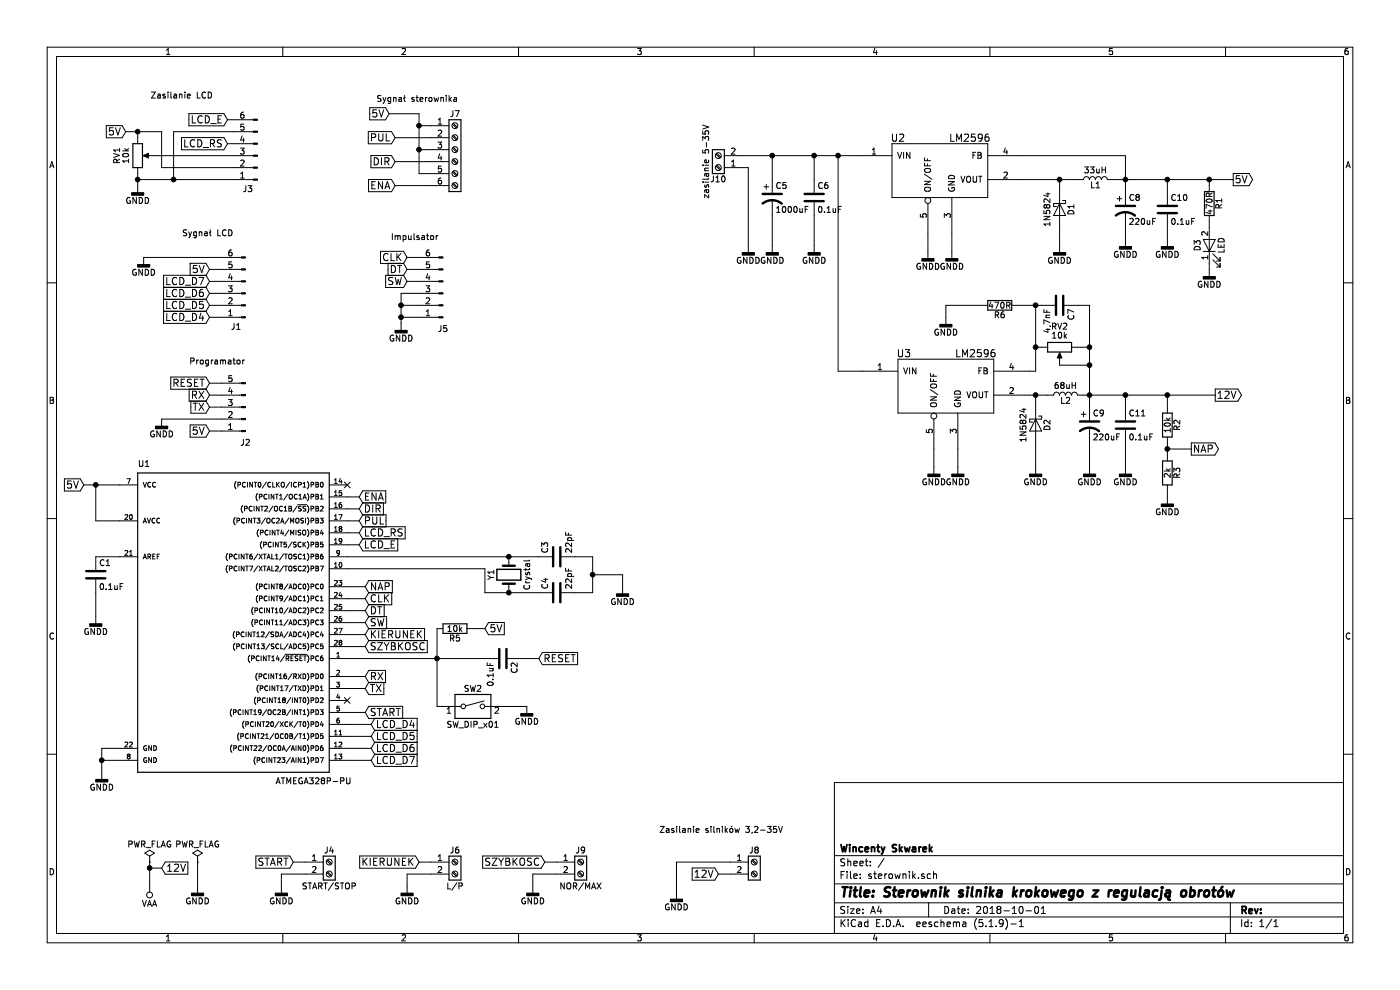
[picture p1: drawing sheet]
EESchema Schematic File Version 4
EELAYER 30 0
EELAYER END
$Descr A4 11693 8268
encoding utf-8
Sheet 1 1
Title "Sterownik silnika krokowego z regulacją obrotów"
Date "2018-10-01"
Rev ""
Comp "Wincenty Skwarek"
Comment1 ""
Comment2 ""
Comment3 ""
Comment4 ""
$EndDescr
$Comp
L sterownik-rescue:C C1
U 1 1
P 800 4800
F 0 "C1" H 825 4900 50  0000 L CNN
F 1 "0.1uF" H 825 4700 50  0000 L CNN
F 2 "Capacitors_THT:C_Disc_D3.8mm_W2.6mm_P2.50mm" H 838 4650 50  0001 C CNN
F 3 "" H 800 4800 50  0001 C CNN
	1    800  4800
	1    0    0    -1  
$EndComp
$Comp
L sterownik-rescue:Crystal Y1
U 1 1
P 4250 4800
F 0 "Y1" H 4250 4950 50  0000 C CNN
F 1 "Crystal" H 4250 4650 50  0000 C CNN
F 2 "Crystals:Crystal_HC49-U_Vertical" H 4250 4800 50  0001 C CNN
F 3 "" H 4250 4800 50  0001 C CNN
	1    4250 4800
	0    -1   -1   0   
$EndComp
$Comp
L sterownik-rescue:C C4
U 1 1
P 4650 4950
F 0 "C4" H 4675 5050 50  0000 L CNN
F 1 "22pF" H 4675 4850 50  0000 L CNN
F 2 "Capacitors_THT:C_Disc_D3.8mm_W2.6mm_P2.50mm" H 4688 4800 50  0001 C CNN
F 3 "" H 4650 4950 50  0001 C CNN
	1    4650 4950
	0    -1   -1   0   
$EndComp
$Comp
L sterownik-rescue:C C3
U 1 1
P 4650 4650
F 0 "C3" H 4675 4750 50  0000 L CNN
F 1 "22pF" H 4675 4550 50  0000 L CNN
F 2 "Capacitors_THT:C_Disc_D3.8mm_W2.6mm_P2.50mm" H 4688 4500 50  0001 C CNN
F 3 "" H 4650 4650 50  0001 C CNN
	1    4650 4650
	0    -1   -1   0   
$EndComp
$Comp
L sterownik-rescue:Conn_01x05_Male J2
U 1 1
P 2050 3400
F 0 "J2" H 2050 3700 50  0000 C CNN
F 1 "Programator" H 2286 3021 50  0000 C CNN
F 2 "Pin_Headers:Pin_Header_Straight_1x05_Pitch2.54mm" H 2050 3400 50  0001 C CNN
F 3 "" H 2050 3400 50  0001 C CNN
	1    2050 3400
	-1   0    0    1   
$EndComp
$Comp
L sterownik-rescue:C C2
U 1 1
P 4200 5500
F 0 "C2" H 4225 5600 50  0000 L CNN
F 1 "0.1uF" H 4225 5400 50  0000 L CNN
F 2 "Capacitors_THT:C_Disc_D3.8mm_W2.6mm_P2.50mm" H 4238 5350 50  0001 C CNN
F 3 "" H 4200 5500 50  0001 C CNN
	1    4200 5500
	0    1    1    0   
$EndComp
$Comp
L sterownik-rescue:R R5
U 1 1
P 3800 5250
F 0 "R5" V 3880 5250 50  0000 C CNN
F 1 "10k" V 3800 5250 50  0000 C CNN
F 2 "Resistors_THT:R_Axial_DIN0207_L6.3mm_D2.5mm_P10.16mm_Horizontal" V 3730 5250 50  0001 C CNN
F 3 "" H 3800 5250 50  0001 C CNN
	1    3800 5250
	0    1    1    0   
$EndComp
$Comp
L sterownik-rescue:SW_DIP_x01 SW2
U 1 1
P 3950 5900
F 0 "SW2" H 3950 6050 50  0000 C CNN
F 1 "SW_DIP_x01" H 3950 5750 50  0000 C CNN
F 2 "Buttons_Switches_THT:SW_PUSH_6mm" H 3950 5900 50  0001 C CNN
F 3 "" H 3950 5900 50  0001 C CNN
	1    3950 5900
	1    0    0    -1  
$EndComp
$Comp
L sterownik-rescue:POT RV1
U 1 1
P 1150 1300
F 0 "RV1" V 975 1300 50  0000 C CNN
F 1 "10k" V 1050 1300 50  0000 C CNN
F 2 "Potentiometers:Potentiometer_Triwood_RM-065" H 1150 1300 50  0001 C CNN
F 3 "" H 1150 1300 50  0001 C CNN
	1    1150 1300
	1    0    0    -1  
$EndComp
$Comp
L sterownik-rescue:Conn_01x06_Male J3
U 1 1
P 2150 1300
F 0 "J3" H 2230 1582 50  0000 C CNN
F 1 "Zasilanie LCD" H 2781 800 50  0000 C CNN
F 2 "Connectors_JST:JST_XH_B06B-XH-A_06x2.50mm_Straight" H 2150 1300 50  0001 C CNN
F 3 "" H 2150 1300 50  0001 C CNN
	1    2150 1300
	-1   0    0    1   
$EndComp
$Comp
L sterownik-rescue:Screw_Terminal_01x02 J10
U 1 1
P 6000 1400
F 0 "J10" H 6000 1500 50  0000 C CNN
F 1 "zasilanie 5-35V" V 6100 1350 50  0000 C CNN
F 2 "TerminalBlock:TerminalBlock_bornier-2_P5.08mm" H 6000 1400 50  0001 C CNN
F 3 "" H 6000 1400 50  0001 C CNN
	1    6000 1400
	-1   0    0    1   
$EndComp
$Comp
L sterownik-rescue:Screw_Terminal_01x02 J4
U 1 1
P 2750 7200
F 0 "J4" H 2750 7300 50  0000 C CNN
F 1 "START/STOP" H 2750 7000 50  0000 C CNN
F 2 "Connectors_JST:JST_XH_B02B-XH-A_02x2.50mm_Straight" H 2750 7200 50  0001 C CNN
F 3 "" H 2750 7200 50  0001 C CNN
	1    2750 7200
	1    0    0    -1  
$EndComp
$Comp
L sterownik-rescue:Screw_Terminal_01x02 J6
U 1 1
P 3800 7200
F 0 "J6" H 3800 7300 50  0000 C CNN
F 1 "L/P" H 3800 7000 50  0000 C CNN
F 2 "Connectors_JST:JST_XH_B02B-XH-A_02x2.50mm_Straight" H 3800 7200 50  0001 C CNN
F 3 "" H 3800 7200 50  0001 C CNN
	1    3800 7200
	1    0    0    -1  
$EndComp
$Comp
L sterownik-rescue:Screw_Terminal_01x02 J9
U 1 1
P 4850 7200
F 0 "J9" H 4850 7300 50  0000 C CNN
F 1 "NOR/MAX" H 4850 7000 50  0000 C CNN
F 2 "Connectors_JST:JST_XH_B02B-XH-A_02x2.50mm_Straight" H 4850 7200 50  0001 C CNN
F 3 "" H 4850 7200 50  0001 C CNN
	1    4850 7200
	1    0    0    -1  
$EndComp
$Comp
L sterownik-rescue:CP1 C5
U 1 1
P 6450 1650
F 0 "C5" H 6475 1750 50  0000 L CNN
F 1 "1000uF" H 6475 1550 50  0000 L CNN
F 2 "Capacitors_THT:CP_Radial_D13.0mm_P5.00mm" H 6450 1650 50  0001 C CNN
F 3 "" H 6450 1650 50  0001 C CNN
	1    6450 1650
	1    0    0    -1  
$EndComp
$Comp
L sterownik-rescue:PWR_FLAG #FLG01
U 1 1
P 1250 7200
F 0 "#FLG01" H 1250 7275 50  0001 C CNN
F 1 "PWR_FLAG" H 1250 7350 50  0000 C CNN
F 2 "" H 1250 7200 50  0001 C CNN
F 3 "" H 1250 7200 50  0001 C CNN
	1    1250 7200
	1    0    0    -1  
$EndComp
$Comp
L sterownik-rescue:PWR_FLAG #FLG02
U 1 1
P 1650 7200
F 0 "#FLG02" H 1650 7275 50  0001 C CNN
F 1 "PWR_FLAG" H 1650 7350 50  0000 C CNN
F 2 "" H 1650 7200 50  0001 C CNN
F 3 "" H 1650 7200 50  0001 C CNN
	1    1650 7200
	1    0    0    -1  
$EndComp
$Comp
L sterownik-rescue:VAA #PWR03
U 1 1
P 1250 7400
F 0 "#PWR03" H 1250 7250 50  0001 C CNN
F 1 "VAA" H 1250 7550 50  0000 C CNN
F 2 "" H 1250 7400 50  0001 C CNN
F 3 "" H 1250 7400 50  0001 C CNN
	1    1250 7400
	-1   0    0    1   
$EndComp
Text GLabel 700  4050 0    60   Input ~ 0
5V
Text GLabel 3000 4150 2    60   Input ~ 0
ENA
Text GLabel 3300 1550 0    60   Input ~ 0
ENA
Text GLabel 3300 1350 0    60   Input ~ 0
DIR
Text GLabel 3000 4250 2    60   Input ~ 0
DIR
Text GLabel 3000 4350 2    60   Input ~ 0
PUL
Text GLabel 3300 1150 0    60   Input ~ 0
PUL
Text GLabel 3050 5650 2    60   Input ~ 0
RX
Text GLabel 1750 3300 0    60   Input ~ 0
RX
Text GLabel 1750 3400 0    60   Input ~ 0
TX
Text GLabel 1750 3600 0    60   Input ~ 0
5V
Text GLabel 3050 5750 2    60   Input ~ 0
TX
Text GLabel 1750 2250 0    60   Input ~ 0
5V
Text GLabel 1050 1100 0    60   Input ~ 0
5V
$Comp
L sterownik-rescue:GNDD #PWR04
U 1 1
P 1150 1550
F 0 "#PWR04" H 1150 1300 50  0001 C CNN
F 1 "GNDD" H 1150 1425 50  0000 C CNN
F 2 "" H 1150 1550 50  0001 C CNN
F 3 "" H 1150 1550 50  0001 C CNN
	1    1150 1550
	1    0    0    -1  
$EndComp
$Comp
L sterownik-rescue:GNDD #PWR05
U 1 1
P 1200 2150
F 0 "#PWR05" H 1200 1900 50  0001 C CNN
F 1 "GNDD" H 1200 2025 50  0000 C CNN
F 2 "" H 1200 2150 50  0001 C CNN
F 3 "" H 1200 2150 50  0001 C CNN
	1    1200 2150
	1    0    0    -1  
$EndComp
$Comp
L sterownik-rescue:GNDD #PWR06
U 1 1
P 2350 7400
F 0 "#PWR06" H 2350 7150 50  0001 C CNN
F 1 "GNDD" H 2350 7275 50  0000 C CNN
F 2 "" H 2350 7400 50  0001 C CNN
F 3 "" H 2350 7400 50  0001 C CNN
	1    2350 7400
	1    0    0    -1  
$EndComp
$Comp
L sterownik-rescue:GNDD #PWR07
U 1 1
P 3350 2700
F 0 "#PWR07" H 3350 2450 50  0001 C CNN
F 1 "GNDD" H 3350 2575 50  0000 C CNN
F 2 "" H 3350 2700 50  0001 C CNN
F 3 "" H 3350 2700 50  0001 C CNN
	1    3350 2700
	1    0    0    -1  
$EndComp
$Comp
L sterownik-rescue:GNDD #PWR08
U 1 1
P 4450 7400
F 0 "#PWR08" H 4450 7150 50  0001 C CNN
F 1 "GNDD" H 4450 7275 50  0000 C CNN
F 2 "" H 4450 7400 50  0001 C CNN
F 3 "" H 4450 7400 50  0001 C CNN
	1    4450 7400
	1    0    0    -1  
$EndComp
$Comp
L sterownik-rescue:GNDD #PWR09
U 1 1
P 3400 7400
F 0 "#PWR09" H 3400 7150 50  0001 C CNN
F 1 "GNDD" H 3400 7275 50  0000 C CNN
F 2 "" H 3400 7400 50  0001 C CNN
F 3 "" H 3400 7400 50  0001 C CNN
	1    3400 7400
	1    0    0    -1  
$EndComp
$Comp
L sterownik-rescue:GNDD #PWR010
U 1 1
P 1350 3500
F 0 "#PWR010" H 1350 3250 50  0001 C CNN
F 1 "GNDD" H 1350 3375 50  0000 C CNN
F 2 "" H 1350 3500 50  0001 C CNN
F 3 "" H 1350 3500 50  0001 C CNN
	1    1350 3500
	1    0    0    -1  
$EndComp
Text GLabel 1900 1200 0    60   Input ~ 0
LCD_RS
Text GLabel 3000 4450 2    60   Input ~ 0
LCD_RS
Text GLabel 3000 4550 2    60   Input ~ 0
LCD_E
Text GLabel 1900 1000 0    60   Input ~ 0
LCD_E
Text GLabel 4500 5500 2    60   Input ~ 0
RESET
Text GLabel 1750 3200 0    60   Input ~ 0
RESET
Text GLabel 1750 2350 0    60   Input ~ 0
LCD_D7
Text GLabel 3100 6350 2    60   Input ~ 0
LCD_D7
Text GLabel 1750 2450 0    60   Input ~ 0
LCD_D6
Text GLabel 1750 2550 0    60   Input ~ 0
LCD_D5
Text GLabel 1750 2650 0    60   Input ~ 0
LCD_D4
Text GLabel 3100 6250 2    60   Input ~ 0
LCD_D6
Text GLabel 3100 6150 2    60   Input ~ 0
LCD_D5
Text GLabel 3100 6050 2    60   Input ~ 0
LCD_D4
Text GLabel 4050 5250 2    60   Input ~ 0
5V
Text GLabel 3400 2350 0    60   Input ~ 0
SW
Text GLabel 3050 5200 2    60   Input ~ 0
SW
Text GLabel 3400 2250 0    60   Input ~ 0
DT
Text GLabel 3050 5100 2    60   Input ~ 0
DT
Text GLabel 3400 2150 0    60   Input ~ 0
CLK
Text GLabel 3050 5000 2    60   Input ~ 0
CLK
Text GLabel 3050 5950 2    60   Input ~ 0
START
Text GLabel 2450 7200 0    60   Input ~ 0
START
Text GLabel 3050 5300 2    60   Input ~ 0
KIERUNEK
Text GLabel 3500 7200 0    60   Input ~ 0
KIERUNEK
Text GLabel 4550 7200 0    60   Input ~ 0
SZYBKOSC
Text GLabel 3050 5400 2    60   Input ~ 0
SZYBKOSC
$Comp
L sterownik-rescue:GNDD #PWR011
U 1 1
P 4400 5900
F 0 "#PWR011" H 4400 5650 50  0001 C CNN
F 1 "GNDD" H 4400 5775 50  0000 C CNN
F 2 "" H 4400 5900 50  0001 C CNN
F 3 "" H 4400 5900 50  0001 C CNN
	1    4400 5900
	1    0    0    -1  
$EndComp
$Comp
L sterownik-rescue:GNDD #PWR012
U 1 1
P 850 6450
F 0 "#PWR012" H 850 6200 50  0001 C CNN
F 1 "GNDD" H 850 6325 50  0000 C CNN
F 2 "" H 850 6450 50  0001 C CNN
F 3 "" H 850 6450 50  0001 C CNN
	1    850  6450
	1    0    0    -1  
$EndComp
$Comp
L sterownik-rescue:GNDD #PWR013
U 1 1
P 1650 7400
F 0 "#PWR013" H 1650 7150 50  0001 C CNN
F 1 "GNDD" H 1650 7275 50  0000 C CNN
F 2 "" H 1650 7400 50  0001 C CNN
F 3 "" H 1650 7400 50  0001 C CNN
	1    1650 7400
	1    0    0    -1  
$EndComp
$Comp
L sterownik-rescue:GNDD #PWR014
U 1 1
P 800 5150
F 0 "#PWR014" H 800 4900 50  0001 C CNN
F 1 "GNDD" H 800 5025 50  0000 C CNN
F 2 "" H 800 5150 50  0001 C CNN
F 3 "" H 800 5150 50  0001 C CNN
	1    800  5150
	1    0    0    -1  
$EndComp
Text GLabel 1350 7250 2    60   Input ~ 0
12V
$Comp
L sterownik-rescue:GNDD #PWR015
U 1 1
P 5200 4900
F 0 "#PWR015" H 5200 4650 50  0001 C CNN
F 1 "GNDD" H 5200 4775 50  0000 C CNN
F 2 "" H 5200 4900 50  0001 C CNN
F 3 "" H 5200 4900 50  0001 C CNN
	1    5200 4900
	1    0    0    -1  
$EndComp
$Comp
L sterownik-rescue:GNDD #PWR016
U 1 1
P 6250 2050
F 0 "#PWR016" H 6250 1800 50  0001 C CNN
F 1 "GNDD" H 6250 1925 50  0000 C CNN
F 2 "" H 6250 2050 50  0001 C CNN
F 3 "" H 6250 2050 50  0001 C CNN
	1    6250 2050
	1    0    0    -1  
$EndComp
$Comp
L sterownik-rescue:GNDD #PWR017
U 1 1
P 6450 2050
F 0 "#PWR017" H 6450 1800 50  0001 C CNN
F 1 "GNDD" H 6450 1925 50  0000 C CNN
F 2 "" H 6450 2050 50  0001 C CNN
F 3 "" H 6450 2050 50  0001 C CNN
	1    6450 2050
	1    0    0    -1  
$EndComp
Text GLabel 10150 3300 2    60   Output ~ 0
12V
$Comp
L sterownik-rescue:Screw_Terminal_01x06 J7
U 1 1
P 3800 1250
F 0 "J7" H 3800 1550 50  0000 C CNN
F 1 "Sygnał sterownika" H 3485 1677 50  0000 C CNN
F 2 "TerminalBlock:TerminalBlock_bornier-6_P5.08mm" H 3800 1250 50  0001 C CNN
F 3 "" H 3800 1250 50  0001 C CNN
	1    3800 1250
	1    0    0    -1  
$EndComp
$Comp
L sterownik-rescue:ATMEGA328P-PU U1
U 1 1
P 1900 5150
F 0 "U1" H 1150 6400 50  0000 L BNN
F 1 "ATMEGA328P-PU" H 2300 3750 50  0000 L BNN
F 2 "Housings_DIP:DIP-28_W7.62mm_LongPads" H 1900 5150 50  0001 C CIN
F 3 "" H 1900 5150 50  0001 C CNN
	1    1900 5150
	1    0    0    -1  
$EndComp
Text GLabel 3250 950  0    60   Input ~ 0
5V
NoConn ~ 2900 4050
$Comp
L sterownik-rescue:Screw_Terminal_01x02 J8
U 1 1
P 6300 7200
F 0 "J8" H 6300 7300 50  0000 C CNN
F 1 "Zasilanie silników 3,2-35V" H 6024 7472 50  0000 C CNN
F 2 "TerminalBlock:TerminalBlock_bornier-2_P5.08mm" H 6300 7200 50  0001 C CNN
F 3 "" H 6300 7200 50  0001 C CNN
	1    6300 7200
	1    0    0    -1  
$EndComp
$Comp
L sterownik-rescue:GNDD #PWR018
U 1 1
P 5650 7450
F 0 "#PWR018" H 5650 7200 50  0001 C CNN
F 1 "GNDD" H 5650 7325 50  0000 C CNN
F 2 "" H 5650 7450 50  0001 C CNN
F 3 "" H 5650 7450 50  0001 C CNN
	1    5650 7450
	1    0    0    -1  
$EndComp
Text GLabel 6000 7300 0    60   Input ~ 0
12V
NoConn ~ 2900 5850
$Comp
L sterownik-rescue:LM2576 U2
U 1 1
P 7850 1400
F 0 "U2" H 7500 1650 60  0000 C CNN
F 1 "LM2596" H 8100 1650 60  0000 C CNN
F 2 "TO_SOT_Packages_THT:TO-220-5_Vertical_StaggeredType1" H 7850 1400 60  0001 C CNN
F 3 "" H 7850 1400 60  0001 C CNN
F 4 "Texas Instruments" H 7850 1750 60  0001 C CNN "Manufacturer"
	1    7850 1400
	1    0    0    -1  
$EndComp
$Comp
L sterownik-rescue:GNDD #PWR019
U 1 1
P 7750 2100
F 0 "#PWR019" H 7750 1850 50  0001 C CNN
F 1 "GNDD" H 7750 1975 50  0000 C CNN
F 2 "" H 7750 2100 50  0001 C CNN
F 3 "" H 7750 2100 50  0001 C CNN
	1    7750 2100
	1    0    0    -1  
$EndComp
$Comp
L sterownik-rescue:GNDD #PWR020
U 1 1
P 7950 2100
F 0 "#PWR020" H 7950 1850 50  0001 C CNN
F 1 "GNDD" H 7950 1975 50  0000 C CNN
F 2 "" H 7950 2100 50  0001 C CNN
F 3 "" H 7950 2100 50  0001 C CNN
	1    7950 2100
	1    0    0    -1  
$EndComp
$Comp
L sterownik-rescue:D_Schottky D1
U 1 1
P 8850 1750
F 0 "D1" H 8850 1850 50  0000 C CNN
F 1 "1N5824" H 8850 1650 50  0000 C CNN
F 2 "Diodes_THT:D_DO-27_P15.24mm_Horizontal" H 8850 1750 50  0001 C CNN
F 3 "" H 8850 1750 50  0001 C CNN
	1    8850 1750
	0    1    1    0   
$EndComp
$Comp
L sterownik-rescue:GNDD #PWR021
U 1 1
P 8850 2050
F 0 "#PWR021" H 8850 1800 50  0001 C CNN
F 1 "GNDD" H 8850 1925 50  0000 C CNN
F 2 "" H 8850 2050 50  0001 C CNN
F 3 "" H 8850 2050 50  0001 C CNN
	1    8850 2050
	1    0    0    -1  
$EndComp
$Comp
L sterownik-rescue:L L1
U 1 1
P 9150 1500
F 0 "L1" V 9100 1500 50  0000 C CNN
F 1 "33uH" V 9225 1500 50  0000 C CNN
F 2 "Inductors_THT:L_Toroid_Vertical_L19.1mm_W8.1mm_P7.10mm_Bourns_5700" H 9150 1500 50  0001 C CNN
F 3 "" H 9150 1500 50  0001 C CNN
	1    9150 1500
	0    -1   -1   0   
$EndComp
$Comp
L sterownik-rescue:CP1 C8
U 1 1
P 9400 1750
F 0 "C8" H 9425 1850 50  0000 L CNN
F 1 "220uF" H 9425 1650 50  0000 L CNN
F 2 "Capacitors_THT:CP_Radial_D5.0mm_P2.00mm" H 9400 1750 50  0001 C CNN
F 3 "" H 9400 1750 50  0001 C CNN
	1    9400 1750
	1    0    0    -1  
$EndComp
$Comp
L sterownik-rescue:GNDD #PWR022
U 1 1
P 9400 2000
F 0 "#PWR022" H 9400 1750 50  0001 C CNN
F 1 "GNDD" H 9400 1875 50  0000 C CNN
F 2 "" H 9400 2000 50  0001 C CNN
F 3 "" H 9400 2000 50  0001 C CNN
	1    9400 2000
	1    0    0    -1  
$EndComp
Text GLabel 10300 1500 2    60   Output ~ 0
5V
$Comp
L sterownik-rescue:POT RV2
U 1 1
P 8850 2900
F 0 "RV2" V 8675 2900 50  0000 C CNN
F 1 "10k" V 8750 2900 50  0000 C CNN
F 2 "Potentiometers:Potentiometer_Trimmer_Bourns_3296W" H 8850 2900 50  0001 C CNN
F 3 "" H 8850 2900 50  0001 C CNN
	1    8850 2900
	0    1    1    0   
$EndComp
$Comp
L sterownik-rescue:R R6
U 1 1
P 8350 2550
F 0 "R6" V 8430 2550 50  0000 C CNN
F 1 "470R" V 8350 2550 50  0000 C CNN
F 2 "Resistors_THT:R_Axial_DIN0207_L6.3mm_D2.5mm_P10.16mm_Horizontal" V 8280 2550 50  0001 C CNN
F 3 "" H 8350 2550 50  0001 C CNN
	1    8350 2550
	0    1    1    0   
$EndComp
$Comp
L sterownik-rescue:LM2576 U3
U 1 1
P 7900 3200
F 0 "U3" H 7550 3450 60  0000 C CNN
F 1 "LM2596" H 8150 3450 60  0000 C CNN
F 2 "TO_SOT_Packages_THT:TO-220-5_Vertical_StaggeredType2" H 7900 3200 60  0001 C CNN
F 3 "" H 7900 3200 60  0001 C CNN
F 4 "Texas Instruments" H 7900 3550 60  0001 C CNN "Manufacturer"
	1    7900 3200
	1    0    0    -1  
$EndComp
$Comp
L sterownik-rescue:GNDD #PWR023
U 1 1
P 7800 3900
F 0 "#PWR023" H 7800 3650 50  0001 C CNN
F 1 "GNDD" H 7800 3775 50  0000 C CNN
F 2 "" H 7800 3900 50  0001 C CNN
F 3 "" H 7800 3900 50  0001 C CNN
	1    7800 3900
	1    0    0    -1  
$EndComp
$Comp
L sterownik-rescue:GNDD #PWR024
U 1 1
P 8000 3900
F 0 "#PWR024" H 8000 3650 50  0001 C CNN
F 1 "GNDD" H 8000 3775 50  0000 C CNN
F 2 "" H 8000 3900 50  0001 C CNN
F 3 "" H 8000 3900 50  0001 C CNN
	1    8000 3900
	1    0    0    -1  
$EndComp
$Comp
L sterownik-rescue:D_Schottky D2
U 1 1
P 8650 3550
F 0 "D2" H 8650 3650 50  0000 C CNN
F 1 "1N5824" H 8650 3450 50  0000 C CNN
F 2 "Diodes_THT:D_DO-27_P12.70mm_Horizontal" H 8650 3550 50  0001 C CNN
F 3 "" H 8650 3550 50  0001 C CNN
	1    8650 3550
	0    1    1    0   
$EndComp
$Comp
L sterownik-rescue:GNDD #PWR025
U 1 1
P 8650 3900
F 0 "#PWR025" H 8650 3650 50  0001 C CNN
F 1 "GNDD" H 8650 3775 50  0000 C CNN
F 2 "" H 8650 3900 50  0001 C CNN
F 3 "" H 8650 3900 50  0001 C CNN
	1    8650 3900
	1    0    0    -1  
$EndComp
$Comp
L sterownik-rescue:L L2
U 1 1
P 8900 3300
F 0 "L2" V 8850 3300 50  0000 C CNN
F 1 "68uH" V 8975 3300 50  0000 C CNN
F 2 "Inductors_THT:L_Toroid_Vertical_L25.4mm_W14.7mm_P12.20mm_Vishay_TJ5_BigPads" H 8900 3300 50  0001 C CNN
F 3 "" H 8900 3300 50  0001 C CNN
	1    8900 3300
	0    -1   -1   0   
$EndComp
$Comp
L sterownik-rescue:CP1 C9
U 1 1
P 9100 3550
F 0 "C9" H 9125 3650 50  0000 L CNN
F 1 "220uF" H 9125 3450 50  0000 L CNN
F 2 "Capacitors_THT:CP_Radial_D5.0mm_P2.00mm" H 9100 3550 50  0001 C CNN
F 3 "" H 9100 3550 50  0001 C CNN
	1    9100 3550
	1    0    0    -1  
$EndComp
$Comp
L sterownik-rescue:GNDD #PWR026
U 1 1
P 9400 3900
F 0 "#PWR026" H 9400 3650 50  0001 C CNN
F 1 "GNDD" H 9400 3775 50  0000 C CNN
F 2 "" H 9400 3900 50  0001 C CNN
F 3 "" H 9400 3900 50  0001 C CNN
	1    9400 3900
	1    0    0    -1  
$EndComp
$Comp
L sterownik-rescue:GNDD #PWR027
U 1 1
P 7900 2650
F 0 "#PWR027" H 7900 2400 50  0001 C CNN
F 1 "GNDD" H 7900 2525 50  0000 C CNN
F 2 "" H 7900 2650 50  0001 C CNN
F 3 "" H 7900 2650 50  0001 C CNN
	1    7900 2650
	1    0    0    -1  
$EndComp
$Comp
L sterownik-rescue:C C7
U 1 1
P 8850 2550
F 0 "C7" H 8875 2650 50  0000 L CNN
F 1 "4,7nF" H 8875 2450 50  0000 L CNN
F 2 "Capacitors_THT:C_Disc_D3.8mm_W2.6mm_P2.50mm" H 8888 2400 50  0001 C CNN
F 3 "" H 8850 2550 50  0001 C CNN
	1    8850 2550
	0    1    1    0   
$EndComp
$Comp
L sterownik-rescue:C C11
U 1 1
P 9400 3550
F 0 "C11" H 9425 3650 50  0000 L CNN
F 1 "0.1uF" H 9425 3450 50  0000 L CNN
F 2 "Capacitors_THT:C_Disc_D3.8mm_W2.6mm_P2.50mm" H 9438 3400 50  0001 C CNN
F 3 "" H 9400 3550 50  0001 C CNN
	1    9400 3550
	1    0    0    -1  
$EndComp
$Comp
L sterownik-rescue:GNDD #PWR028
U 1 1
P 9100 3900
F 0 "#PWR028" H 9100 3650 50  0001 C CNN
F 1 "GNDD" H 9100 3775 50  0000 C CNN
F 2 "" H 9100 3900 50  0001 C CNN
F 3 "" H 9100 3900 50  0001 C CNN
	1    9100 3900
	1    0    0    -1  
$EndComp
$Comp
L sterownik-rescue:GNDD #PWR029
U 1 1
P 9750 2000
F 0 "#PWR029" H 9750 1750 50  0001 C CNN
F 1 "GNDD" H 9750 1875 50  0000 C CNN
F 2 "" H 9750 2000 50  0001 C CNN
F 3 "" H 9750 2000 50  0001 C CNN
	1    9750 2000
	1    0    0    -1  
$EndComp
$Comp
L sterownik-rescue:C C10
U 1 1
P 9750 1750
F 0 "C10" H 9775 1850 50  0000 L CNN
F 1 "0.1uF" H 9775 1650 50  0000 L CNN
F 2 "Capacitors_THT:C_Disc_D3.8mm_W2.6mm_P2.50mm" H 9788 1600 50  0001 C CNN
F 3 "" H 9750 1750 50  0001 C CNN
	1    9750 1750
	1    0    0    -1  
$EndComp
$Comp
L sterownik-rescue:GNDD #PWR030
U 1 1
P 6800 2050
F 0 "#PWR030" H 6800 1800 50  0001 C CNN
F 1 "GNDD" H 6800 1925 50  0000 C CNN
F 2 "" H 6800 2050 50  0001 C CNN
F 3 "" H 6800 2050 50  0001 C CNN
	1    6800 2050
	1    0    0    -1  
$EndComp
$Comp
L sterownik-rescue:C C6
U 1 1
P 6800 1650
F 0 "C6" H 6825 1750 50  0000 L CNN
F 1 "0.1uF" H 6825 1550 50  0000 L CNN
F 2 "Capacitors_THT:C_Disc_D3.8mm_W2.6mm_P2.50mm" H 6838 1500 50  0001 C CNN
F 3 "" H 6800 1650 50  0001 C CNN
	1    6800 1650
	1    0    0    -1  
$EndComp
$Comp
L sterownik-rescue:R R1
U 1 1
P 10100 1700
F 0 "R1" V 10180 1700 50  0000 C CNN
F 1 "470R" V 10100 1700 50  0000 C CNN
F 2 "Resistors_THT:R_Axial_DIN0207_L6.3mm_D2.5mm_P10.16mm_Horizontal" V 10030 1700 50  0001 C CNN
F 3 "" H 10100 1700 50  0001 C CNN
	1    10100 1700
	1    0    0    -1  
$EndComp
$Comp
L sterownik-rescue:LED D3
U 1 1
P 10100 2050
F 0 "D3" H 10100 2150 50  0000 C CNN
F 1 "LED" H 10100 1950 50  0000 C CNN
F 2 "LEDs:LED_D3.0mm" H 10100 2050 50  0001 C CNN
F 3 "" H 10100 2050 50  0001 C CNN
	1    10100 2050
	0    -1   -1   0   
$EndComp
$Comp
L sterownik-rescue:GNDD #PWR031
U 1 1
P 10100 2250
F 0 "#PWR031" H 10100 2000 50  0001 C CNN
F 1 "GNDD" H 10100 2125 50  0000 C CNN
F 2 "" H 10100 2250 50  0001 C CNN
F 3 "" H 10100 2250 50  0001 C CNN
	1    10100 2250
	1    0    0    -1  
$EndComp
$Comp
L sterownik-rescue:R R2
U 1 1
P 9750 3550
F 0 "R2" V 9830 3550 50  0000 C CNN
F 1 "10k" V 9750 3550 50  0000 C CNN
F 2 "Resistors_THT:R_Axial_DIN0207_L6.3mm_D2.5mm_P10.16mm_Horizontal" V 9680 3550 50  0001 C CNN
F 3 "" H 9750 3550 50  0001 C CNN
	1    9750 3550
	1    0    0    -1  
$EndComp
$Comp
L sterownik-rescue:R R3
U 1 1
P 9750 3950
F 0 "R3" V 9830 3950 50  0000 C CNN
F 1 "2k" V 9750 3950 50  0000 C CNN
F 2 "Resistors_THT:R_Axial_DIN0207_L6.3mm_D2.5mm_P10.16mm_Horizontal" V 9680 3950 50  0001 C CNN
F 3 "" H 9750 3950 50  0001 C CNN
	1    9750 3950
	1    0    0    -1  
$EndComp
$Comp
L sterownik-rescue:GNDD #PWR032
U 1 1
P 9750 4150
F 0 "#PWR032" H 9750 3900 50  0001 C CNN
F 1 "GNDD" H 9750 4025 50  0000 C CNN
F 2 "" H 9750 4150 50  0001 C CNN
F 3 "" H 9750 4150 50  0001 C CNN
	1    9750 4150
	1    0    0    -1  
$EndComp
Text GLabel 9950 3750 2    60   Output ~ 0
NAP
Text GLabel 3050 4900 2    60   Input ~ 0
NAP
$Comp
L sterownik-rescue:Conn_01x06_Male J1
U 1 1
P 2050 2450
F 0 "J1" H 2128 2732 50  0000 C CNN
F 1 "Sygnał LCD" H 2365 1950 50  0000 C CNN
F 2 "Connectors_JST:JST_XH_B06B-XH-A_06x2.50mm_Straight" H 2050 2450 50  0001 C CNN
F 3 "" H 2050 2450 50  0001 C CNN
	1    2050 2450
	-1   0    0    1   
$EndComp
Wire Wire Line
	3050 5000 2900 5000
Wire Wire Line
	3050 5400 2900 5400
Wire Wire Line
	3050 5300 2900 5300
Connection ~ 3500 1050
Wire Wire Line
	3500 1050 3600 1050
Connection ~ 3500 1250
Wire Wire Line
	3500 1250 3600 1250
Wire Wire Line
	3500 1450 3600 1450
Wire Wire Line
	3500 950  3500 1050
Wire Wire Line
	3250 950  3500 950 
Wire Wire Line
	3400 7300 3400 7400
Wire Wire Line
	3600 7300 3400 7300
Wire Wire Line
	4450 7300 4450 7400
Wire Wire Line
	4650 7300 4450 7300
Wire Wire Line
	2350 7300 2350 7400
Wire Wire Line
	2550 7300 2350 7300
Connection ~ 1250 7250
Wire Wire Line
	1250 7250 1350 7250
Wire Wire Line
	4650 7200 4550 7200
Wire Wire Line
	3600 7200 3500 7200
Wire Wire Line
	2550 7200 2450 7200
Wire Wire Line
	2900 5950 3050 5950
Wire Wire Line
	2900 5100 3050 5100
Wire Wire Line
	2900 5200 3050 5200
Wire Wire Line
	3100 6250 2900 6250
Wire Wire Line
	3100 6150 2900 6150
Wire Wire Line
	3100 6050 2900 6050
Wire Wire Line
	2900 6350 3100 6350
Wire Wire Line
	1750 3200 1850 3200
Wire Wire Line
	4350 5500 4500 5500
Wire Wire Line
	2900 4550 3000 4550
Wire Wire Line
	2900 4450 3000 4450
Connection ~ 1150 1100
Wire Wire Line
	1350 1100 1350 1400
Connection ~ 1450 1500
Wire Wire Line
	1450 1100 1450 1500
Wire Wire Line
	1850 3500 1350 3500
Connection ~ 1150 1500
Wire Wire Line
	1150 1500 1450 1500
Wire Wire Line
	1150 1450 1150 1500
Wire Wire Line
	1150 1100 1150 1150
Wire Wire Line
	1050 1100 1150 1100
Wire Wire Line
	2900 5750 3050 5750
Wire Wire Line
	1750 3600 1850 3600
Wire Wire Line
	1850 3400 1750 3400
Wire Wire Line
	1750 3300 1850 3300
Wire Wire Line
	2900 4350 3000 4350
Wire Wire Line
	2900 4250 3000 4250
Wire Wire Line
	2900 4150 3000 4150
Wire Wire Line
	1650 7200 1650 7400
Wire Wire Line
	1250 7200 1250 7250
Wire Wire Line
	3950 5250 4050 5250
Connection ~ 6450 1300
Wire Wire Line
	6450 1500 6450 1300
Wire Wire Line
	6450 1800 6450 2050
Wire Wire Line
	6200 1300 6450 1300
Wire Wire Line
	3300 1550 3600 1550
Wire Wire Line
	3300 1350 3600 1350
Wire Wire Line
	3300 1150 3600 1150
Wire Wire Line
	2900 5650 3050 5650
Wire Wire Line
	4250 5900 4400 5900
Connection ~ 3650 5500
Wire Wire Line
	3650 5250 3650 5500
Wire Wire Line
	2900 5500 3650 5500
Connection ~ 4950 4800
Wire Wire Line
	5200 4800 4950 4800
Wire Wire Line
	5200 4900 5200 4800
Wire Wire Line
	800  4950 800  5150
Wire Wire Line
	4950 4950 4800 4950
Wire Wire Line
	4950 4650 4950 4800
Wire Wire Line
	4800 4650 4950 4650
Connection ~ 4250 4650
Connection ~ 4250 4950
Wire Wire Line
	4050 4950 4250 4950
Wire Wire Line
	4050 4750 4050 4950
Wire Wire Line
	2900 4750 4050 4750
Wire Wire Line
	2900 4650 4250 4650
Connection ~ 800  4050
Wire Wire Line
	800  4050 800  4350
Wire Wire Line
	700  4050 800  4050
Connection ~ 850  6350
Wire Wire Line
	1000 6250 850  6250
Wire Wire Line
	850  6250 850  6350
Wire Wire Line
	1000 6350 850  6350
Wire Wire Line
	800  4350 1000 4350
Wire Wire Line
	800  4650 1000 4650
Wire Wire Line
	7000 1300 7000 3100
Connection ~ 7000 1300
Wire Wire Line
	7750 1950 7750 2100
Wire Wire Line
	7950 1950 7950 2100
Wire Wire Line
	8850 1900 8850 2050
Wire Wire Line
	8550 1500 8850 1500
Connection ~ 8850 1500
Wire Wire Line
	8550 1300 9400 1300
Wire Wire Line
	9300 1500 9400 1500
Wire Wire Line
	9400 1300 9400 1500
Connection ~ 9400 1500
Wire Wire Line
	8850 1600 8850 1500
Wire Wire Line
	9400 1900 9400 2000
Wire Wire Line
	7800 3750 7800 3900
Wire Wire Line
	8000 3750 8000 3900
Wire Wire Line
	8650 3700 8650 3900
Wire Wire Line
	8600 3300 8650 3300
Connection ~ 8650 3300
Wire Wire Line
	9050 3300 9100 3300
Wire Wire Line
	9100 2550 9100 2900
Connection ~ 9100 3300
Wire Wire Line
	8650 3400 8650 3300
Wire Wire Line
	9400 3700 9400 3900
Wire Wire Line
	8650 3100 8600 3100
Wire Wire Line
	8650 2550 8650 2900
Wire Wire Line
	8650 2900 8700 2900
Connection ~ 8650 2900
Wire Wire Line
	8850 3050 9100 3050
Wire Wire Line
	7900 2550 7900 2650
Wire Wire Line
	8500 2550 8650 2550
Wire Wire Line
	8200 2550 7900 2550
Connection ~ 8650 2550
Wire Wire Line
	9100 2550 9000 2550
Connection ~ 9100 3050
Wire Wire Line
	9000 2900 9100 2900
Connection ~ 9100 2900
Wire Wire Line
	7000 3100 7200 3100
Wire Wire Line
	6200 1400 6250 1400
Wire Wire Line
	6250 1400 6250 2050
Wire Wire Line
	6000 7300 6100 7300
Wire Wire Line
	5650 7200 5650 7450
Wire Wire Line
	6100 7200 5650 7200
Wire Wire Line
	9400 3300 9400 3400
Connection ~ 9400 3300
Wire Wire Line
	9100 3700 9100 3900
Wire Wire Line
	9750 1900 9750 2000
Wire Wire Line
	9750 1600 9750 1500
Connection ~ 9750 1500
Wire Wire Line
	6800 1800 6800 2050
Wire Wire Line
	6800 1500 6800 1300
Connection ~ 6800 1300
Wire Wire Line
	10100 1550 10100 1500
Connection ~ 10100 1500
Wire Wire Line
	10100 1850 10100 1900
Wire Wire Line
	10100 2200 10100 2250
Wire Wire Line
	9750 3400 9750 3300
Connection ~ 9750 3300
Wire Wire Line
	9750 3700 9750 3750
Wire Wire Line
	9750 4150 9750 4100
Wire Wire Line
	9750 3750 9950 3750
Connection ~ 9750 3750
Wire Wire Line
	2900 4900 3050 4900
Wire Wire Line
	1750 2650 1850 2650
Wire Wire Line
	1750 2550 1850 2550
Wire Wire Line
	1750 2450 1850 2450
Wire Wire Line
	1750 2350 1850 2350
Wire Wire Line
	1750 2250 1850 2250
Wire Wire Line
	1200 2150 1850 2150
Wire Wire Line
	1350 1400 1950 1400
Wire Wire Line
	1950 1300 1300 1300
Wire Wire Line
	1900 1200 1950 1200
Wire Wire Line
	1450 1100 1950 1100
Wire Wire Line
	1900 1000 1950 1000
Wire Wire Line
	3500 2350 3400 2350
Wire Wire Line
	3500 2250 3400 2250
Wire Wire Line
	3500 2150 3400 2150
Wire Wire Line
	3500 2650 3350 2650
Wire Wire Line
	3350 2450 3350 2550
Wire Wire Line
	3350 2550 3500 2550
Connection ~ 3350 2650
Wire Wire Line
	3350 2450 3500 2450
Connection ~ 3350 2550
Wire Wire Line
	3500 1050 3500 1250
Wire Wire Line
	3500 1250 3500 1450
Wire Wire Line
	1250 7250 1250 7400
Wire Wire Line
	1150 1100 1350 1100
Wire Wire Line
	1450 1500 1950 1500
Wire Wire Line
	1150 1500 1150 1550
Wire Wire Line
	6450 1300 6800 1300
Wire Wire Line
	3650 5500 3650 5900
Wire Wire Line
	3650 5500 4050 5500
Wire Wire Line
	4950 4800 4950 4950
Wire Wire Line
	4250 4650 4500 4650
Wire Wire Line
	4250 4950 4500 4950
Wire Wire Line
	800  4050 1000 4050
Wire Wire Line
	850  6350 850  6450
Wire Wire Line
	7000 1300 7150 1300
Wire Wire Line
	8850 1500 9000 1500
Wire Wire Line
	9400 1500 9750 1500
Wire Wire Line
	9400 1500 9400 1600
Wire Wire Line
	8650 3300 8750 3300
Wire Wire Line
	9100 3300 9400 3300
Wire Wire Line
	9100 3300 9100 3400
Wire Wire Line
	8650 2900 8650 3100
Wire Wire Line
	8650 2550 8700 2550
Wire Wire Line
	9100 3050 9100 3300
Wire Wire Line
	9100 2900 9100 3050
Wire Wire Line
	9400 3300 9750 3300
Wire Wire Line
	9750 1500 10100 1500
Wire Wire Line
	6800 1300 7000 1300
Wire Wire Line
	10100 1500 10300 1500
Wire Wire Line
	9750 3300 10150 3300
Wire Wire Line
	9750 3750 9750 3800
Wire Wire Line
	3350 2650 3350 2700
Wire Wire Line
	3350 2550 3350 2650
$Comp
L sterownik-rescue:Conn_01x06_Male J5
U 1 1
P 3700 2450
F 0 "J5" H 3700 2750 50  0000 C CNN
F 1 "Impulsator" H 3936 1982 50  0000 C CNN
F 2 "Connectors_JST:JST_XH_B06B-XH-A_06x2.50mm_Straight" H 3700 2450 50  0001 C CNN
F 3 "" H 3700 2450 50  0001 C CNN
	1    3700 2450
	-1   0    0    1   
$EndComp
$EndSCHEMATC
